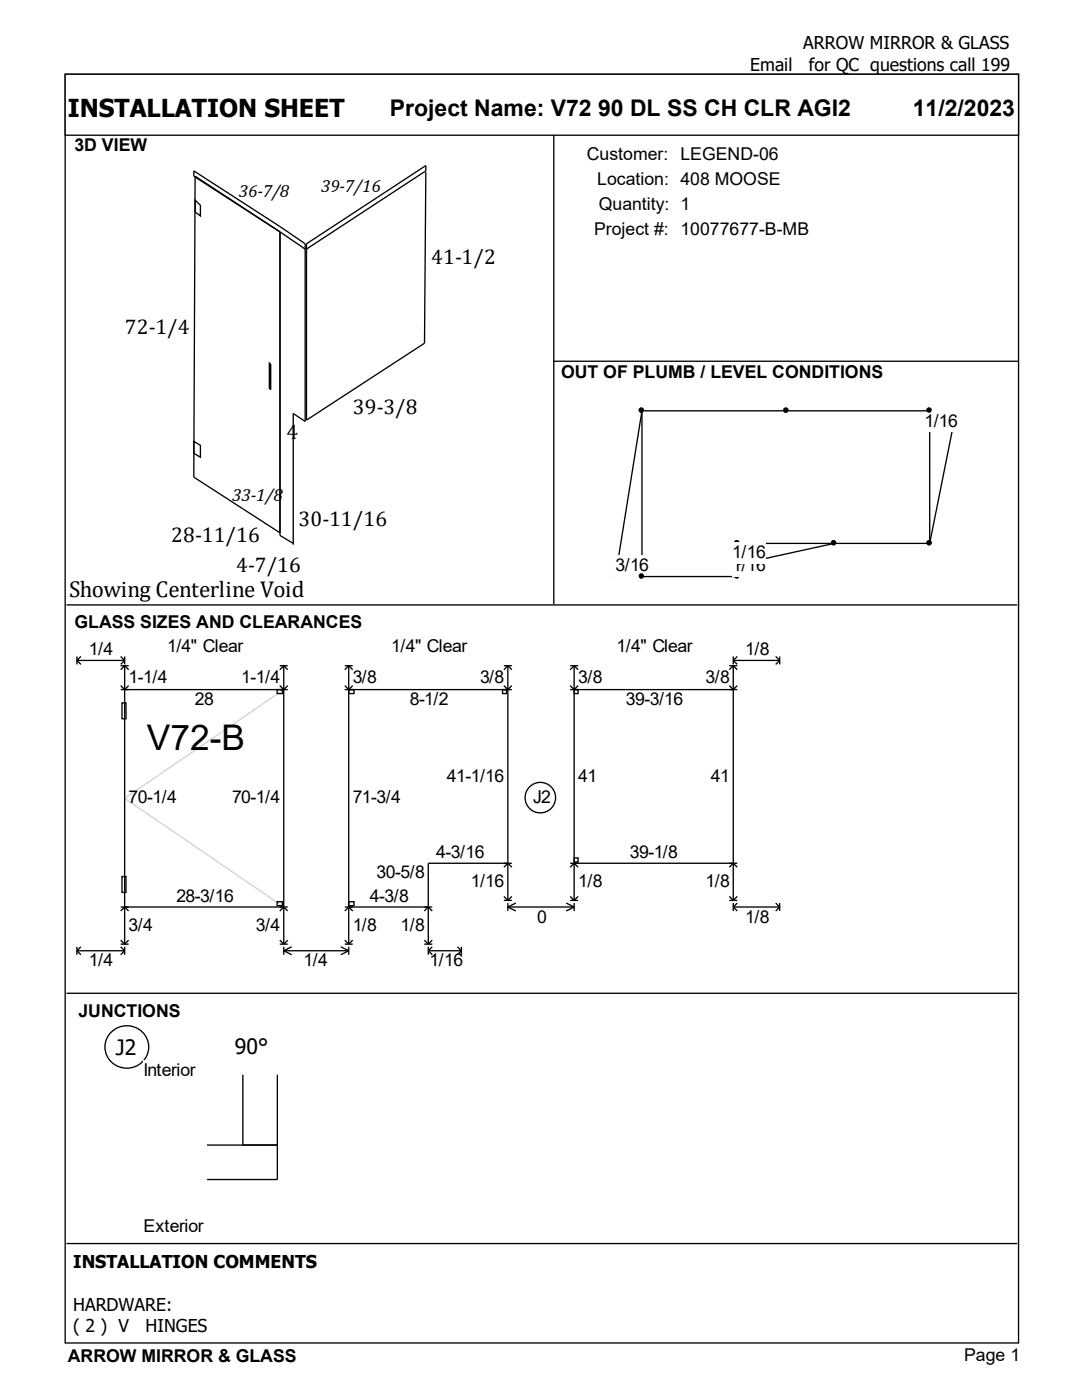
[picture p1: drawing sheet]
<svg xmlns="http://www.w3.org/2000/svg" width="216mm" height="279mm" viewBox="0 0 216 279" stroke-linecap="round" stroke-linejoin="round" font-family="sans-serif">
<g fill="#fff" stroke="#000" stroke-width=".26">
<path d="M13 14.8h190.2v253.2h-190.2z"/>
<path d="M13 14.8h190.2v12.2h-190.2z"/>
</g>
<path d="M13.5 30.7h96.7v89.4h-96.7z" fill="#fff"/>
<path d="M38.9 39.9l1.1 1.1v2.1l-1.1-.8zM85 34.4l-.3 34.1-23.5 15.3v-35.1l23.8-15.7v1.1l-23.8 15.6M110.5 27v93.6M55.9 46.3l-17-11.1-.2 60 17.2 11.1M55.9 46.3l-17.2-11.1v-1.1l17.2 11.1 5 3.5v35.4l-2.4-1.6v26.2M55.9 46.3v60.6l2.6 1.5M55.9 46.3l5 3.4M53.7 72.5l.3 .2v5.1l-.3-.3zM110.4 72.1h92.8M38.7 88.1l1.3 .8v2.4l-1.3-.8z" fill="none" stroke="#000" stroke-width=".26"/>
<path d="M110.9 77h91.9v43.1h-91.9z" fill="#fff"/>
<g fill="#000" stroke="#000" stroke-width=".26">
<circle cx="128" cy="81.9" r=".4"/>
<circle cx="128" cy="114.9" r=".4"/>
</g>
<path d="M122.8 115.1l5.3-33.1v33.1" fill="none" stroke="#000" stroke-width=".26"/>
<path d="M122.8 110.8h6.6v4.3h-6.6z" fill-rule="evenodd" fill="#fff"/>
<g fill="#000" stroke="#000" stroke-width=".26">
<circle cx="128" cy="114.9" r=".4"/>
<circle cx="147" cy="114.9" r=".4"/>
<circle cx="147" cy="108.3" r=".4"/>
</g>
<path d="M128.1 115.1h19v-6.7l5.6 6.7" fill="none" stroke="#000" stroke-width=".26"/>
<path d="M146.1 110.8h6.6v4.3h-6.6z" fill-rule="evenodd" fill="#fff"/>
<g fill="#000" stroke="#000" stroke-width=".26">
<circle cx="147" cy="108.3" r=".4"/>
<circle cx="166.3" cy="108.3" r=".4"/>
</g>
<path d="M147.1 108.4h19.4l-19.4 4.3" fill="none" stroke="#000" stroke-width=".26"/>
<path d="M146.1 108.2h6.6v4.2h-6.6z" fill-rule="evenodd" fill="#fff"/>
<g fill="#000" stroke="#000" stroke-width=".26">
<circle cx="185.4" cy="81.9" r=".4"/>
<circle cx="166.3" cy="108.3" r=".4"/>
<circle cx="185.4" cy="108.3" r=".4"/>
</g>
<path d="M185.5 82v26.4M190.8 82l-5.3 26.4M166.5 108.4h19" fill="none" stroke="#000" stroke-width=".26"/>
<path d="M184.5 82h6.6v4.2h-6.6z" fill-rule="evenodd" fill="#fff"/>
<g fill="#000" stroke="#000" stroke-width=".26">
<circle cx="128" cy="81.9" r=".4"/>
<circle cx="156.8" cy="81.9" r=".4"/>
<circle cx="185.4" cy="81.9" r=".4"/>
</g>
<path d="M128.1 82h57.4M13.3 120.7h189.7" fill="none" stroke="#000" stroke-width=".26"/>
<path d="M14.3 126.8h187.4v68.8h-187.4z" fill="#fff"/>
<path d="M56.6 137.6l-31.7 21.7 31.7 21.7" fill="none" stroke="#d3d3d3" stroke-width=".26"/>
<g fill="none" stroke="#000" stroke-width=".26">
<path d="M15.3 131v1.6M15.3 131.8l.8 .8M15.3 131.8h9.6M16.1 131l-.8 .8M24.1 131l.8 .8M24.1 137.6h33.3M24.1 132.9h1.6M24.1 136.8l.8 .8 .8-.8M24.9 131v1.6M24.9 132.9v55.5M24.9 131.8l-.8 .8M24.9 132.9l-.8 .8"/>
<path d="M24.9 132.9l.8 .8M55.3 137.6h1.1v.8h-1.1zM55.8 132.9h1.6M55.8 136.8l.8 .8 .8-.8M56.6 132.9v55.5M56.6 132.9l.8 .8M56.6 132.9l-.8 .8M68.8 132.9h1.6M68.8 137.6h33.3M68.8 136.8l.8 .8 .8-.8M69.6 137.6h1v.8h-1zM69.6 132.9v55.5"/>
<path d="M69.6 132.9l.8 .8M69.6 132.9l-.8 .8M100.3 137.6h.8v.8h-.8zM100.5 132.9h1.6M100.5 136.8l.8 .8 .8-.8M101.3 132.9l.8 .8M101.3 132.9v46.8M101.3 132.9l-.8 .8M113.8 137.6h33.3M113.8 132.9h1.6M113.8 136.8l.8 .8 .8-.8M114.6 132.9v46.8"/>
<path d="M114.6 132.9l-.8 .8M114.6 132.9l.8 .8M114.6 137.6h.8v.8h-.8zM145.5 132.9h1.6M145.5 136.8l.8 .8 .8-.8M146.3 131.8h9.3M146.3 131v1.6M146.3 132.9v46.8M146.3 132.9l-.8 .8M146.3 131.8l.8 .8M146.3 132.9l.8 .8M147.1 131l-.8 .8"/>
<path d="M154.8 131l.8 .8M155.6 131.8l-.8 .8M155.6 131v1.6M24.3 140.3h.8v3.1h-.8zM24.3 174.9h.8v3.2h-.8zM55.3 180h1.1v.7h-1.1zM69.6 180h1v.7h-1zM100.5 179.7h1.6M100.5 178.9l.8 .8M100.5 173.1l.8-.8 .8 .8M102.1 172.3h-16.6v16.1M102.1 178.9l-.8 .8"/>
<path d="M113.8 172.3h33.3M113.8 179.7h1.6M113.8 178.9l.8 .8M113.8 173.1l.8-.8 .8 .8M114.6 171.2h.8v.8h-.8zM115.4 178.9l-.8 .8M145.5 179.7h1.6M145.5 178.9l.8 .8M145.5 173.1l.8-.8 .8 .8M147.1 178.9l-.8 .8M13.3 198.2h189.7M15.3 189v1.5"/>
<path d="M15.3 189.7l.8 .8M15.3 189.7h9.6M16.1 189l-.8 .7M24.1 189l.8 .7M24.1 181h33.3M24.1 188.4h1.6M24.1 187.6l.8 .8M24.1 181.8l.8-.8 .8 .8M24.9 189v1.5M24.9 189.7l-.8 .8M25.7 187.6l-.8 .8M55.8 188.4h1.6"/>
<path d="M55.8 187.6l.8 .8M55.8 181.8l.8-.8 .8 .8M56.6 189.7h13M56.6 189v1.5M56.6 189.7l1.6 .8M57.4 187.6l-.8 .8M58.2 189l-1.6 .7M68 189l1.6 .7M68.8 181h17.5M68.8 188.4h1.6M68.8 187.6l.8 .8M68.8 181.8l.8-.8 .8 .8"/>
<path d="M69.6 189v1.5M69.6 189.7l-1.6 .8M70.4 187.6l-.8 .8M84.7 188.4h1.6M84.7 187.6l.8 .8M84.7 181.8l.8-.8 .8 .8M85.5 189.7h6.6M85.5 189v1.5M85.5 189.7l.8 .8M86.3 187.6l-.8 .8M86.3 189l-.8 .7M91.3 189l.8 .7"/>
<path d="M92.1 189v1.5M92.1 189.7l-.8 .8M101.3 181l1.6 .8M101.3 181h13.3M101.3 180.2v1.6M102.9 180.2l-1.6 .8M113 180.2l1.6 .8M114.6 180.2v1.6M114.6 181l-1.6 .8M146.3 181h9.3M146.3 180.2v1.6M146.3 181l.8 .8"/>
<path d="M147.1 180.2l-.8 .8M154.8 180.2l.8 .8M155.6 181l-.8 .8M155.6 180.2v1.6"/>
<circle cx="107.8" cy="159.2" r="3"/>
</g>
<path d="M22 206.2a4.3 4.3 0 0 1 6.8 .2 4.3 4.3 0 0 1-2 6.5 4.3 4.3 0 0 1-5-1.4 4.3 4.3 0 0 1 .2-5.3z" fill="#fff" stroke="#000" stroke-width=".26"/>
<path d="M28.6 211.6h43.7v35.5h-43.7z" fill="#fff"/>
<path d="M48.5 214.5v14M55.3 214.5v20.9h-14M41.3 228.5h14M13.3 248.2h189.7" fill="none" stroke="#000" stroke-width=".26"/>
<text font-size="7.1" x="29.3" y="149.6">V72-B</text>
<text font-size="4.9" x="13.5" y="23.3">INSTALLATION SHEET</text>
<g font-size="4.6">
<text x="77.8" y="23.1">Project Name: V72 90 DL SS CH CLR AGI2</text>
<text x="182.1" y="23.1">11/2/2023</text>
<text x="13.8" y="119.2">Showing Centerline Void</text>
</g>
<g font-size="4.2">
<text x="86" y="52.7">41-1/2</text>
<text x="24.9" y="66.7">72-1/4</text>
<text x="70.4" y="82.6">39-3/8</text>
<text x="57.2" y="87.6">4</text>
<text x="59.6" y="105.1">30-11/16</text>
<text x="34.2" y="108.2">28-11/16</text>
<text x="47.1" y="114.1">4-7/16</text>
<text x="23.1" y="210.5">J2</text>
<text x="46.9" y="210.3">90°</text>
</g>
<g font-size="3.5">
<text x="160.3" y="9.9">ARROW MIRROR &amp; GLASS</text>
<text x="149.7" y="14.1">Email</text>
<text x="161.4" y="14.1">for QC questions call 199</text>
<text x="14.9" y="30.2">3D VIEW</text>
<text x="117.1" y="31.9">Customer: LEGEND-06</text>
<text x="47.7" y="39.3">36-7/8</text>
<text x="64.1" y="38.2">39-7/16</text>
<text x="119.2" y="36.9">Location: 408 MOOSE</text>
<text x="119.5" y="41.9">Quantity: 1</text>
<text x="118.5" y="46.9">Project #: 10077677-B-MB</text>
<text x="112" y="75.3">OUT OF PLUMB / LEVEL CONDITIONS</text>
<text x="184.5" y="85.1">1/16</text>
<text x="46.3" y="99.9">33-1/8</text>
<text x="122.8" y="114">3/16</text>
<text x="146.1" y="114">1/16</text>
<text x="146.1" y="111.3">1/16</text>
<text x="14.9" y="125.3">GLASS SIZES AND CLEARANCES</text>
<text x="17.7" y="130.7">1/4</text>
<text x="33.3" y="130.2">1/4&quot; Clear</text>
<text x="78.1" y="130.2">1/4&quot; Clear</text>
<text x="123" y="130.2">1/4&quot; Clear</text>
<text x="148.7" y="130.7">1/8</text>
<text x="25.7" y="136.3">1-1/4</text>
<text x="48.2" y="136.3">1-1/4</text>
<text x="70.4" y="136.3">3/8</text>
<text x="95.8" y="136.3">3/8</text>
<text x="115.4" y="136.3">3/8</text>
<text x="140.8" y="136.3">3/8</text>
<text x="38.9" y="140.8">28</text>
<text x="81.8" y="140.8">8-1/2</text>
<text x="124.9" y="140.8">39-3/16</text>
<text x="25.7" y="160.3">70-1/4</text>
<text x="46.3" y="160.3">70-1/4</text>
<text x="70.4" y="160.3">71-3/4</text>
<text x="89.2" y="156.1">41-1/16</text>
<text x="106.4" y="160.3">J2</text>
<text x="115.4" y="156.1">41</text>
<text x="141.8" y="156.1">41</text>
<text x="87" y="171.2">4-3/16</text>
<text x="125.7" y="171.2">39-1/8</text>
<text x="35.2" y="179.9">28-3/16</text>
<text x="73.8" y="179.9">4-3/8</text>
<text x="75.1" y="175.2">30-5/8</text>
<text x="93.9" y="177">1/16</text>
<text x="115.4" y="177">1/8</text>
<text x="140.8" y="177">1/8</text>
<text x="25.7" y="185.7">3/4</text>
<text x="51.1" y="185.7">3/4</text>
<text x="70.4" y="185.7">1/8</text>
<text x="79.9" y="185.7">1/8</text>
<text x="107.2" y="184.1">0</text>
<text x="148.7" y="184.1">1/8</text>
<text x="17.7" y="192.9">1/4</text>
<text x="60.6" y="192.9">1/4</text>
<text x="85.7" y="192.9">1/16</text>
<text x="15.6" y="202.9">JUNCTIONS</text>
<text x="28.6" y="214.7">Interior</text>
<text x="28.6" y="245.9">Exterior</text>
<text x="14.6" y="253.1">INSTALLATION COMMENTS</text>
<text x="14.6" y="261.6">HARDWARE:</text>
<text x="14.6" y="265.8">( 2 ) V</text>
<text x="29.1" y="265.8">HINGES</text>
<text x="13.5" y="271.8">ARROW MIRROR &amp; GLASS</text>
<text x="192.4" y="271.7">Page 1</text>
</g>
</svg>
